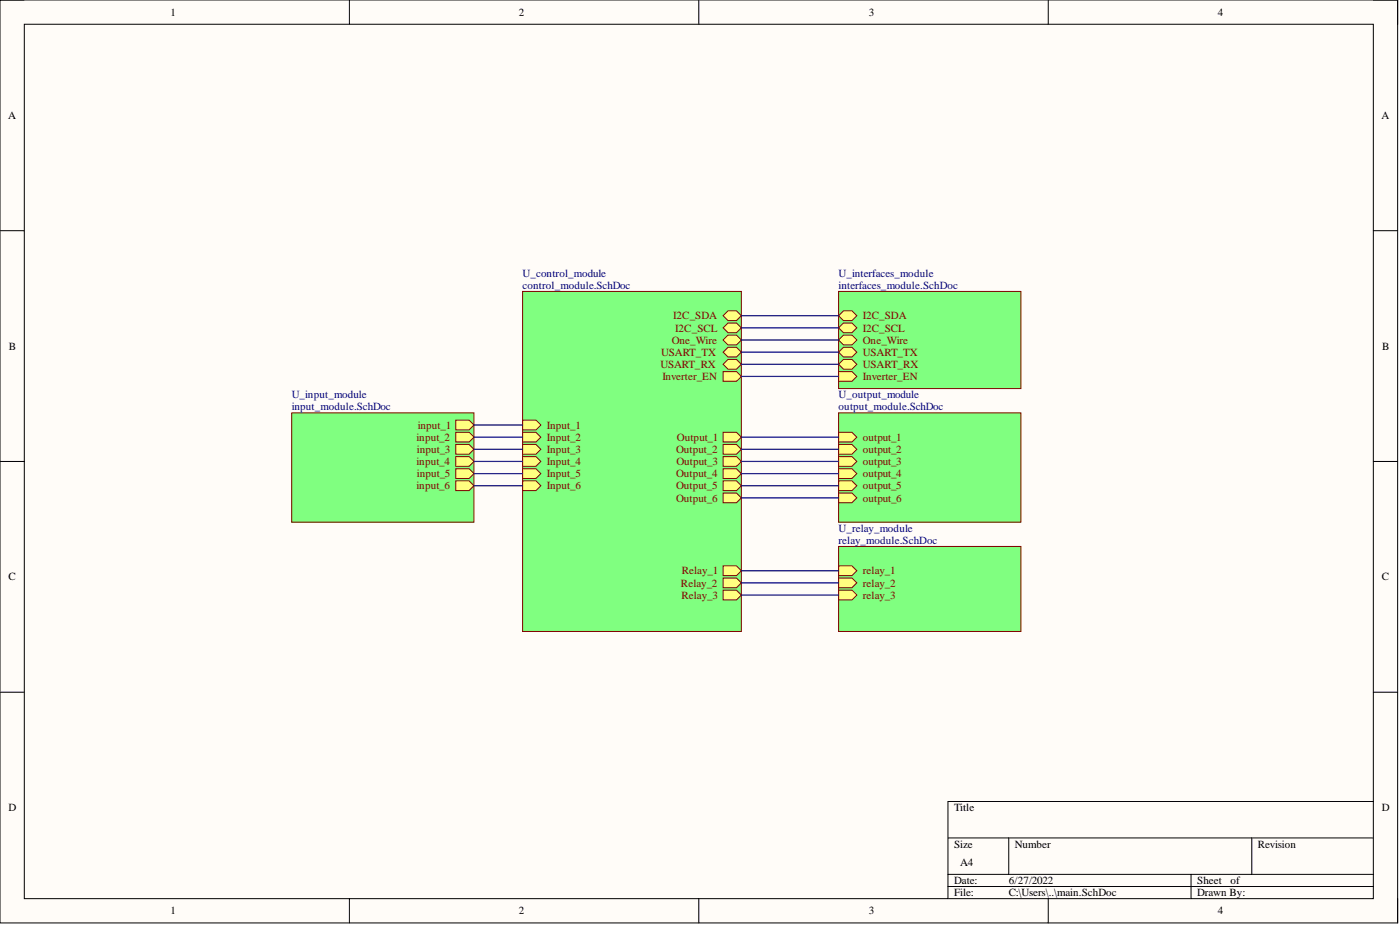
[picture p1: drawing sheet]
<svg xmlns="http://www.w3.org/2000/svg" width="292mm" height="193mm" viewBox="0 0 292 193" stroke-linecap="round" stroke-linejoin="round" font-family="sans-serif">
<path d="M0 0h291.6v192.5h-291.6z" fill-rule="evenodd" fill="#fffcf8"/>
<path d="M0 0h291.6v192.5h-291.6z" fill="none" stroke="#000" stroke-width=".21"/>
<path d="M5.1 5.1h281.4v182.4h-281.4z" fill-rule="evenodd" fill="#fffcf8"/>
<g fill="none" stroke="#000" stroke-width=".21">
<path d="M0 0h5.1M72.9 0v5.1M145.8 0v5.1M218.7 0v5.1M286.5 0h5.1v5.1M5.1 5.1h281.4v182.4h-281.4zM0 48.1h5.1M286.5 48.1h5.1M0 96.3h5.1M286.5 96.3h5.1M0 144.4h5.1M286.5 144.4h5.1"/>
<path d="M197.8 174.8h88.7M210.5 174.8v7.6M261.2 174.8v7.6M286.5 167.2h-88.7v20.3M72.9 187.5v5M145.8 187.5v5M197.8 182.4h88.7M197.8 184.9h88.7M218.7 187.5v5M248.5 182.4v5.1M291.6 187.5v5"/>
</g>
<path d="M109 60.8h45.7v70.9h-45.7z" fill-rule="evenodd" fill="#80ff80"/>
<path d="M109 60.8h45.7v70.9h-45.7z" fill="none" stroke="#800000" stroke-width=".21"/>
<path d="M150.9 65.9l1-1h1.8l1 1-1 1h-1.8z" fill-rule="evenodd" fill="#ffff80"/>
<path d="M150.9 65.9l1-1h1.8l1 1-1 1h-1.8z" fill="none" stroke="#800000" stroke-width=".21"/>
<path d="M150.9 76l1-1h1.8l1 1-1 1h-1.8z" fill-rule="evenodd" fill="#ffff80"/>
<path d="M150.9 76l1-1h1.8l1 1-1 1h-1.8z" fill="none" stroke="#800000" stroke-width=".21"/>
<path d="M150.9 73.5l1-1h1.8l1 1-1 1h-1.8z" fill-rule="evenodd" fill="#ffff80"/>
<path d="M150.9 73.5l1-1h1.8l1 1-1 1h-1.8z" fill="none" stroke="#800000" stroke-width=".21"/>
<path d="M150.9 68.4l1-1h1.8l1 1-1 1h-1.8z" fill-rule="evenodd" fill="#ffff80"/>
<path d="M150.9 68.4l1-1h1.8l1 1-1 1h-1.8z" fill="none" stroke="#800000" stroke-width=".21"/>
<path d="M150.9 70.9l1-1h1.8l1 1-1 1h-1.8z" fill-rule="evenodd" fill="#ffff80"/>
<path d="M150.9 70.9l1-1h1.8l1 1-1 1h-1.8z" fill="none" stroke="#800000" stroke-width=".21"/>
<path d="M109 95.3h2.8l1 1-1 1h-2.8z" fill-rule="evenodd" fill="#ffff80"/>
<path d="M109 95.3h2.8l1 1-1 1h-2.8z" fill="none" stroke="#800000" stroke-width=".21"/>
<path d="M109 97.8h2.8l1 1-1 1h-2.8z" fill-rule="evenodd" fill="#ffff80"/>
<path d="M109 97.8h2.8l1 1-1 1h-2.8z" fill="none" stroke="#800000" stroke-width=".21"/>
<path d="M150.9 118.1h2.8l1 1-1 1h-2.8z" fill-rule="evenodd" fill="#ffff80"/>
<path d="M150.9 118.1h2.8l1 1-1 1h-2.8z" fill="none" stroke="#800000" stroke-width=".21"/>
<path d="M109 87.7h2.8l1 1-1 1h-2.8z" fill-rule="evenodd" fill="#ffff80"/>
<path d="M109 87.7h2.8l1 1-1 1h-2.8z" fill="none" stroke="#800000" stroke-width=".21"/>
<path d="M109 90.2h2.8l1 1-1 1h-2.8z" fill-rule="evenodd" fill="#ffff80"/>
<path d="M109 90.2h2.8l1 1-1 1h-2.8z" fill="none" stroke="#800000" stroke-width=".21"/>
<path d="M109 100.3h2.8l1 1-1 1h-2.8z" fill-rule="evenodd" fill="#ffff80"/>
<path d="M109 100.3h2.8l1 1-1 1h-2.8z" fill="none" stroke="#800000" stroke-width=".21"/>
<path d="M109 92.7h2.8l1 1-1 1h-2.8z" fill-rule="evenodd" fill="#ffff80"/>
<path d="M109 92.7h2.8l1 1-1 1h-2.8z" fill="none" stroke="#800000" stroke-width=".21"/>
<path d="M150.9 120.6h2.8l1 1-1 1h-2.8z" fill-rule="evenodd" fill="#ffff80"/>
<path d="M150.9 120.6h2.8l1 1-1 1h-2.8z" fill="none" stroke="#800000" stroke-width=".21"/>
<path d="M150.9 123.1h2.8l1 1-1 1h-2.8z" fill-rule="evenodd" fill="#ffff80"/>
<path d="M150.9 123.1h2.8l1 1-1 1h-2.8z" fill="none" stroke="#800000" stroke-width=".21"/>
<path d="M150.9 77.5h2.8l1 1-1 1h-2.8z" fill-rule="evenodd" fill="#ffff80"/>
<path d="M150.9 77.5h2.8l1 1-1 1h-2.8z" fill="none" stroke="#800000" stroke-width=".21"/>
<path d="M150.9 102.9h2.8l1 1-1 1h-2.8z" fill-rule="evenodd" fill="#ffff80"/>
<path d="M150.9 102.9h2.8l1 1-1 1h-2.8z" fill="none" stroke="#800000" stroke-width=".21"/>
<path d="M150.9 92.7h2.8l1 1-1 1h-2.8z" fill-rule="evenodd" fill="#ffff80"/>
<path d="M150.9 92.7h2.8l1 1-1 1h-2.8z" fill="none" stroke="#800000" stroke-width=".21"/>
<path d="M150.9 97.8h2.8l1 1-1 1h-2.8z" fill-rule="evenodd" fill="#ffff80"/>
<path d="M150.9 97.8h2.8l1 1-1 1h-2.8z" fill="none" stroke="#800000" stroke-width=".21"/>
<path d="M150.9 100.3h2.8l1 1-1 1h-2.8z" fill-rule="evenodd" fill="#ffff80"/>
<path d="M150.9 100.3h2.8l1 1-1 1h-2.8z" fill="none" stroke="#800000" stroke-width=".21"/>
<path d="M150.9 90.2h2.8l1 1-1 1h-2.8z" fill-rule="evenodd" fill="#ffff80"/>
<path d="M150.9 90.2h2.8l1 1-1 1h-2.8z" fill="none" stroke="#800000" stroke-width=".21"/>
<path d="M150.9 95.3h2.8l1 1-1 1h-2.8z" fill-rule="evenodd" fill="#ffff80"/>
<path d="M150.9 95.3h2.8l1 1-1 1h-2.8z" fill="none" stroke="#800000" stroke-width=".21"/>
<path d="M175 60.8h38v20.3h-38z" fill-rule="evenodd" fill="#80ff80"/>
<path d="M175 60.8h38v20.3h-38z" fill="none" stroke="#800000" stroke-width=".21"/>
<path d="M175 65.9l1-1h1.8l1 1-1 1h-1.8z" fill-rule="evenodd" fill="#ffff80"/>
<path d="M175 65.9l1-1h1.8l1 1-1 1h-1.8z" fill="none" stroke="#800000" stroke-width=".21"/>
<path d="M175 68.4l1-1h1.8l1 1-1 1h-1.8z" fill-rule="evenodd" fill="#ffff80"/>
<path d="M175 68.4l1-1h1.8l1 1-1 1h-1.8z" fill="none" stroke="#800000" stroke-width=".21"/>
<path d="M175 70.9l1-1h1.8l1 1-1 1h-1.8z" fill-rule="evenodd" fill="#ffff80"/>
<path d="M175 70.9l1-1h1.8l1 1-1 1h-1.8z" fill="none" stroke="#800000" stroke-width=".21"/>
<path d="M175 73.5l1-1h1.8l1 1-1 1h-1.8z" fill-rule="evenodd" fill="#ffff80"/>
<path d="M175 73.5l1-1h1.8l1 1-1 1h-1.8z" fill="none" stroke="#800000" stroke-width=".21"/>
<path d="M175 76l1-1h1.8l1 1-1 1h-1.8z" fill-rule="evenodd" fill="#ffff80"/>
<path d="M175 76l1-1h1.8l1 1-1 1h-1.8z" fill="none" stroke="#800000" stroke-width=".21"/>
<path d="M175 77.5h2.8l1 1-1 1h-2.8z" fill-rule="evenodd" fill="#ffff80"/>
<path d="M175 77.5h2.8l1 1-1 1h-2.8z" fill="none" stroke="#800000" stroke-width=".21"/>
<path d="M175 114h38v17.7h-38z" fill-rule="evenodd" fill="#80ff80"/>
<path d="M175 114h38v17.7h-38z" fill="none" stroke="#800000" stroke-width=".21"/>
<path d="M175 118.1h2.8l1 1-1 1h-2.8z" fill-rule="evenodd" fill="#ffff80"/>
<path d="M175 118.1h2.8l1 1-1 1h-2.8z" fill="none" stroke="#800000" stroke-width=".21"/>
<path d="M175 120.6h2.8l1 1-1 1h-2.8z" fill-rule="evenodd" fill="#ffff80"/>
<path d="M175 120.6h2.8l1 1-1 1h-2.8z" fill="none" stroke="#800000" stroke-width=".21"/>
<path d="M175 123.1h2.8l1 1-1 1h-2.8z" fill-rule="evenodd" fill="#ffff80"/>
<path d="M175 123.1h2.8l1 1-1 1h-2.8z" fill="none" stroke="#800000" stroke-width=".21"/>
<path d="M60.9 86.1h38v22.8h-38z" fill-rule="evenodd" fill="#80ff80"/>
<path d="M60.9 86.1h38v22.8h-38z" fill="none" stroke="#800000" stroke-width=".21"/>
<path d="M95.1 87.7h2.8l1 1-1 1h-2.8z" fill-rule="evenodd" fill="#ffff80"/>
<path d="M95.1 87.7h2.8l1 1-1 1h-2.8z" fill="none" stroke="#800000" stroke-width=".21"/>
<path d="M95.1 90.2h2.8l1 1-1 1h-2.8z" fill-rule="evenodd" fill="#ffff80"/>
<path d="M95.1 90.2h2.8l1 1-1 1h-2.8z" fill="none" stroke="#800000" stroke-width=".21"/>
<path d="M95.1 92.7h2.8l1 1-1 1h-2.8z" fill-rule="evenodd" fill="#ffff80"/>
<path d="M95.1 92.7h2.8l1 1-1 1h-2.8z" fill="none" stroke="#800000" stroke-width=".21"/>
<path d="M95.1 95.3h2.8l1 1-1 1h-2.8z" fill-rule="evenodd" fill="#ffff80"/>
<path d="M95.1 95.3h2.8l1 1-1 1h-2.8z" fill="none" stroke="#800000" stroke-width=".21"/>
<path d="M95.1 97.8h2.8l1 1-1 1h-2.8z" fill-rule="evenodd" fill="#ffff80"/>
<path d="M95.1 97.8h2.8l1 1-1 1h-2.8z" fill="none" stroke="#800000" stroke-width=".21"/>
<path d="M95.1 100.3h2.8l1 1-1 1h-2.8z" fill-rule="evenodd" fill="#ffff80"/>
<path d="M95.1 100.3h2.8l1 1-1 1h-2.8z" fill="none" stroke="#800000" stroke-width=".21"/>
<path d="M175 86.1h38v22.8h-38z" fill-rule="evenodd" fill="#80ff80"/>
<path d="M175 86.1h38v22.8h-38z" fill="none" stroke="#800000" stroke-width=".21"/>
<path d="M175 95.3h2.8l1 1-1 1h-2.8z" fill-rule="evenodd" fill="#ffff80"/>
<path d="M175 95.3h2.8l1 1-1 1h-2.8z" fill="none" stroke="#800000" stroke-width=".21"/>
<path d="M175 97.8h2.8l1 1-1 1h-2.8z" fill-rule="evenodd" fill="#ffff80"/>
<path d="M175 97.8h2.8l1 1-1 1h-2.8z" fill="none" stroke="#800000" stroke-width=".21"/>
<path d="M175 92.7h2.8l1 1-1 1h-2.8z" fill-rule="evenodd" fill="#ffff80"/>
<path d="M175 92.7h2.8l1 1-1 1h-2.8z" fill="none" stroke="#800000" stroke-width=".21"/>
<path d="M175 100.3h2.8l1 1-1 1h-2.8z" fill-rule="evenodd" fill="#ffff80"/>
<path d="M175 100.3h2.8l1 1-1 1h-2.8z" fill="none" stroke="#800000" stroke-width=".21"/>
<path d="M175 90.2h2.8l1 1-1 1h-2.8z" fill-rule="evenodd" fill="#ffff80"/>
<path d="M175 90.2h2.8l1 1-1 1h-2.8z" fill="none" stroke="#800000" stroke-width=".21"/>
<path d="M175 102.9h2.8l1 1-1 1h-2.8z" fill-rule="evenodd" fill="#ffff80"/>
<path d="M175 102.9h2.8l1 1-1 1h-2.8z" fill="none" stroke="#800000" stroke-width=".21"/>
<g fill="none" stroke="#000080" stroke-width=".25">
<path d="M154.7 65.9h20.3M154.7 76h20.3M154.7 73.5h20.3M154.7 70.9h20.3M154.7 68.4h20.3M154.7 78.5h20.3M98.9 98.8h10.1M98.9 96.3h10.1M98.9 93.7h10.1M98.9 91.2h10.1M98.9 88.7h10.1M154.7 98.8h20.3"/>
<path d="M154.7 96.3h20.3M154.7 93.7h20.3M154.7 91.2h20.3M98.9 101.3h10.1M154.7 101.3h20.3M154.7 103.9h20.3M154.7 119.1h20.3M154.7 121.6h20.3M154.7 124.1h20.3"/>
</g>
<g font-size="2.3">
<text x="35.6" y="3.3">1</text>
<text x="108.3" y="3.3">2</text>
<text x="181.3" y="3.3">3</text>
<text x="254.1" y="3.3">4</text>
<text x="1.7" y="24.8">A</text>
<text x="288.2" y="24.8">A</text>
<text x="1.9" y="73">B</text>
<text x="288.4" y="73">B</text>
<text x="1.8" y="121.1">C</text>
<text x="288.3" y="121.1">C</text>
<text x="1.8" y="169.2">D</text>
<text x="199.1" y="169.2">Title</text>
<text x="288.3" y="169.2">D</text>
<text x="199.1" y="176.8">Size</text>
<text x="211.7" y="176.8">Number</text>
<text x="262.4" y="176.8">Revision</text>
<text x="199.1" y="184.4">Date:</text>
<text x="200.3" y="180.6">A4</text>
<text x="210.5" y="184.4">6/27/2022</text>
<text x="249.8" y="184.4">Sheet</text>
<text x="256.8" y="184.4">of</text>
<text x="35.6" y="190.8">1</text>
<text x="108.3" y="190.8">2</text>
<text x="181.3" y="190.8">3</text>
<text x="199.1" y="187">File:</text>
<text x="210.5" y="187">C:\Users\..\main.SchDoc</text>
<text x="249.8" y="187">Drawn By:</text>
<text x="254.1" y="190.8">4</text>
</g>
<g font-size="2.3" fill="#000080">
<text x="109" y="57.8">U_control_module</text>
<text x="175" y="57.8">U_interfaces_module</text>
<text x="109" y="60.3">control_module.SchDoc</text>
<text x="175" y="60.3">interfaces_module.SchDoc</text>
<text x="60.9" y="83.1">U_input_module</text>
<text x="175" y="83.1">U_output_module</text>
<text x="60.9" y="85.6">input_module.SchDoc</text>
<text x="175" y="85.6">output_module.SchDoc</text>
<text x="175" y="111">U_relay_module</text>
<text x="175" y="113.5">relay_module.SchDoc</text>
</g>
<g font-size="2.3" fill="#800000">
<text x="140.1" y="71.7">One_Wire</text>
<text x="140.5" y="66.6">I2C_SDA</text>
<text x="140.9" y="69.2">I2C_SCL</text>
<text x="180" y="66.6">I2C_SDA</text>
<text x="180" y="69.2">I2C_SCL</text>
<text x="180" y="71.7">One_Wire</text>
<text x="137.8" y="76.8">USART_RX</text>
<text x="137.9" y="74.2">USART_TX</text>
<text x="180" y="74.2">USART_TX</text>
<text x="180" y="76.8">USART_RX</text>
<text x="138.2" y="79.3">Inverter_EN</text>
<text x="180" y="79.3">Inverter_EN</text>
<text x="87.1" y="89.4">input_1</text>
<text x="114.1" y="89.4">Input_1</text>
<text x="86.9" y="92">input_2</text>
<text x="87" y="94.5">input_3</text>
<text x="114.1" y="92">Input_2</text>
<text x="114.1" y="94.5">Input_3</text>
<text x="141.1" y="94.5">Output_2</text>
<text x="141.2" y="92">Output_1</text>
<text x="180" y="94.5">output_2</text>
<text x="180" y="92">output_1</text>
<text x="86.9" y="97">input_4</text>
<text x="87" y="99.6">input_5</text>
<text x="114.1" y="97">Input_4</text>
<text x="114.1" y="99.6">Input_5</text>
<text x="141.1" y="99.6">Output_4</text>
<text x="141.2" y="97">Output_3</text>
<text x="180" y="97">output_3</text>
<text x="180" y="99.6">output_4</text>
<text x="86.9" y="102.1">input_6</text>
<text x="114.1" y="102.1">Input_6</text>
<text x="141.1" y="104.6">Output_6</text>
<text x="141.1" y="102.1">Output_5</text>
<text x="180" y="102.1">output_5</text>
<text x="180" y="104.6">output_6</text>
<text x="142.3" y="119.8">Relay_1</text>
<text x="180" y="119.8">relay_1</text>
<text x="142.1" y="122.4">Relay_2</text>
<text x="142.2" y="124.9">Relay_3</text>
<text x="180" y="122.4">relay_2</text>
<text x="180" y="124.9">relay_3</text>
</g>
</svg>
